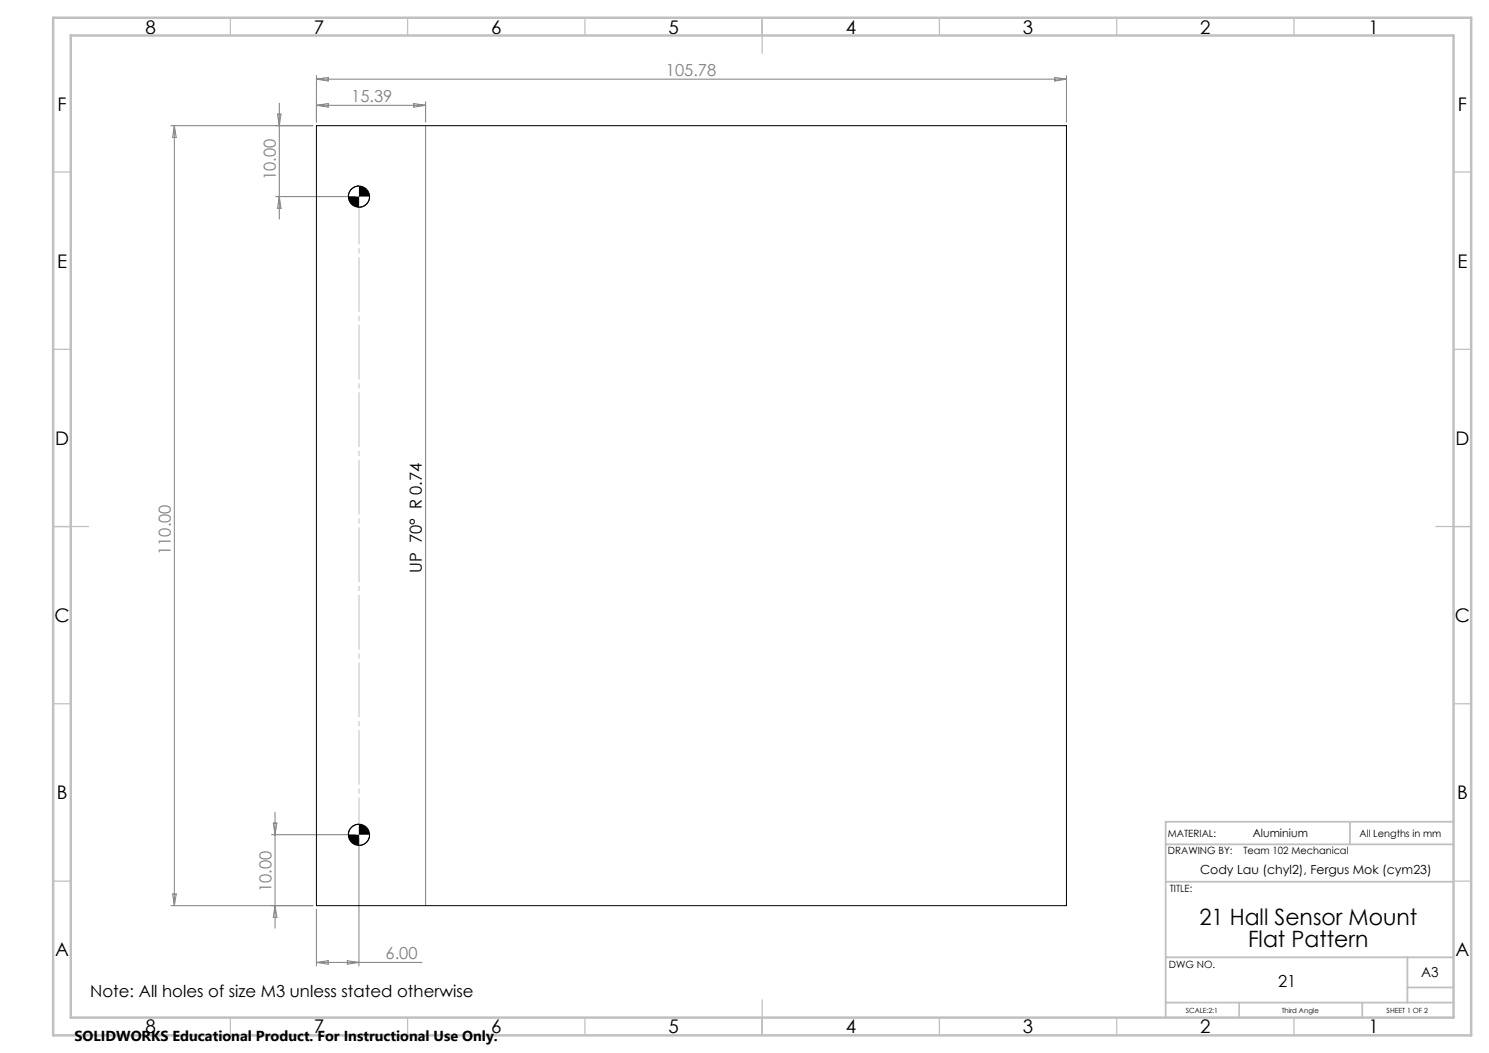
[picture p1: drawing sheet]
<svg xmlns="http://www.w3.org/2000/svg" width="420mm" height="297mm" viewBox="0 0 420 297" stroke-linecap="round" stroke-linejoin="round" font-family="sans-serif">
<g fill="none" stroke="#000" stroke-width=".28">
<path d="M89.3 35.5h211.5v219.9h-211.5zM101.2 52.5a3.1 3.1 0 0 0-3 3M104.2 55.5a2.95 2.95 0 0 1-3 3M101.2 232.4a3.1 3.1 0 0 0-3 3M104.2 235.4a3 3 0 0 1-3 3.1"/>
<circle cx="101.2" cy="55.5" r="3"/>
<circle cx="101.2" cy="235.5" r="3"/>
</g>
<g fill="none" stroke="#808080" stroke-width=".28">
<path d="M48.2 35.5h40.1M49.2 35.5v219.9M49.2 35.5l.5 3.3h-1zM78.3 32.2h1l-.5 3.3zM78.8 29.1v32.7M89.3 29.7h30.8M89.3 29.7l3.3-.5v1zM89.3 21.3v13.2M89.3 22.3l3.3-.5v1.1zM89.3 22.3h211.5M116.7 29.2l3.4 .5-3.4 .5zM120.1 28.7v5.8"/>
<path d="M120.1 35.5v219.9M297.5 21.8l3.3 .5-3.3 .6zM300.8 21.3v13.2M77.8 55.5h22.5M78.8 55.5l.5 3.3h-1zM76.6 235.4h23.7M77.1 232.2h1l-.5 3.2zM77.6 229.1v32.7M101.2 236.5v35.9M48.2 255.4h40.1M48.7 252.2h1l-.5 3.2zM77.6 255.4l.5 3.4h-1z"/>
<path d="M89.3 256.5v15.9M89.3 271.5l3.3-.5v1zM89.3 271.5h29.8M98 271l3.2 .5-3.2 .5z"/>
</g>
<path d="M101.3 55.4v183" fill="none" stroke="#c0c0c0" stroke-width=".28" stroke-dasharray="15.2 1.3 1.3 1.3" stroke-dashoffset="1.8"/>
<g fill="none" stroke="#c0c0c0" stroke-width=".35">
<path d="M65 5v5M115 5v5M165 5v5M215 5v10M265 5v5M315 5v5M365 5v5M15 48.5h5M410 48.5h5M15 98.5h5M410 98.5h5M15 148.5h10"/>
<path d="M405 148.5h10M15 198.5h5M410 198.5h5M15 248.5h5M410 248.5h5M65 287v5M115 287v5M165 287v5M215 282v10M265 287v5M315 287v5M365 287v5"/>
</g>
<path d="M328.8 238.2h81.2M380.8 231.8v6.4M410 231.8h-81.2v55.2M328.8 248.7h81.2M328.8 270h81.2M397 270v12.8M397 278.5h13M328.8 282.8h81.2M349.5 282.8v4.2M384.2 282.8v4.2" fill="none" stroke="#c0c0c0" stroke-width=".5"/>
<path d="M15 5h400v287h-400zM20 10h390v277h-390z" fill="none" stroke="#c0c0c0" stroke-width=".7"/>
<path d="M98.2 55.5a3 3 0 0 0 3 3v-3zM101.2 52.5v3h3a3 3 0 0 0-3-3zM98.2 235.4a3.1 3.1 0 0 0 3 3.1v-3.1zM101.2 232.4v3h3a3 3 0 0 0-3-3z" fill="#000"/>
<g font-size="6.3">
<text x="338.3" y="260.9">21 Hall Sensor Mount</text>
<text x="352" y="267.2">Flat Pattern</text>
</g>
<g font-size="5.3">
<text x="41" y="9.5">8</text>
<text x="88.5" y="9.5">7</text>
<text x="138.5" y="9.5">6</text>
<text x="188.5" y="9.5">5</text>
<text x="238.5" y="9.5">4</text>
<text x="288.5" y="9.5">3</text>
<text x="338.5" y="9.5">2</text>
<text x="386" y="9.5">1</text>
<text x="16.2" y="31.3">F</text>
<text x="411.2" y="31.3">F</text>
<text x="16.1" y="75.5">E</text>
<text x="411.1" y="75.5">E</text>
<text x="15.5" y="125.5">D</text>
<text x="410.5" y="125.5">D</text>
<text x="15.4" y="175.5">C</text>
<text x="410.4" y="175.5">C</text>
<text x="16" y="225.5">B</text>
<text x="411" y="225.5">B</text>
<text x="15.5" y="269.8">A</text>
<text x="410.5" y="269.8">A</text>
<text x="41" y="291.5">8</text>
<text x="88.5" y="291.5">7</text>
<text x="138.5" y="291.5">6</text>
<text x="188.5" y="291.5">5</text>
<text x="238.5" y="291.5">4</text>
<text x="288.5" y="291.5">3</text>
<text x="338.5" y="291.5">2</text>
<text x="386" y="291.5">1</text>
</g>
<g font-size="4.7" fill="#808080">
<text x="187.8" y="21.3">105.78</text>
<text x="99.1" y="28.7">15.39</text>
<text x="77.8" y="50.9" transform="rotate(-90 77.8 50.9)">10.00</text>
<text x="48.2" y="156.5" transform="rotate(-90 48.2 156.5)">110.00</text>
<text x="76.6" y="251.7" transform="rotate(-90 76.6 251.7)">10.00</text>
<text x="108.7" y="270.4">6.00</text>
</g>
<g font-size="4.7">
<text x="119" y="161.7" transform="rotate(-90 119 161.7)">UP 70° R 0.74</text>
<text x="25.4" y="281.2">Note: All holes of size M3 unless stated otherwise</text>
<text x="360.5" y="278.4">21</text>
</g>
<text font-size="4.1" x="21" y="293.7">SOLIDWORKS Educational Product. For Instructional Use Only.</text>
<text font-size="3.9" x="400.9" y="275.5">A3</text>
<text font-size="3.5" x="338.5" y="246.5">Cody Lau (chyl2), Fergus Mok (cym23)</text>
<text font-size="3.2" x="353.4" y="236.2">Aluminium</text>
<g font-size="2.8">
<text x="329.4" y="236.2">MATERIAL:</text>
<text x="383.5" y="236.2">All Lengths in mm</text>
<text x="329.4" y="241">DRAWING BY:</text>
<text x="350.7" y="241">Team 102 Mechanical</text>
<text x="329.9" y="251.7">TITLE:</text>
<text x="329.7" y="272.9">DWG NO.</text>
</g>
<g font-size="2">
<text x="334.5" y="285.6">SCALE:2:1</text>
<text x="361.5" y="285.6">Third Angle</text>
<text x="391.1" y="285.6">SHEET 1 OF 2</text>
</g>
</svg>
